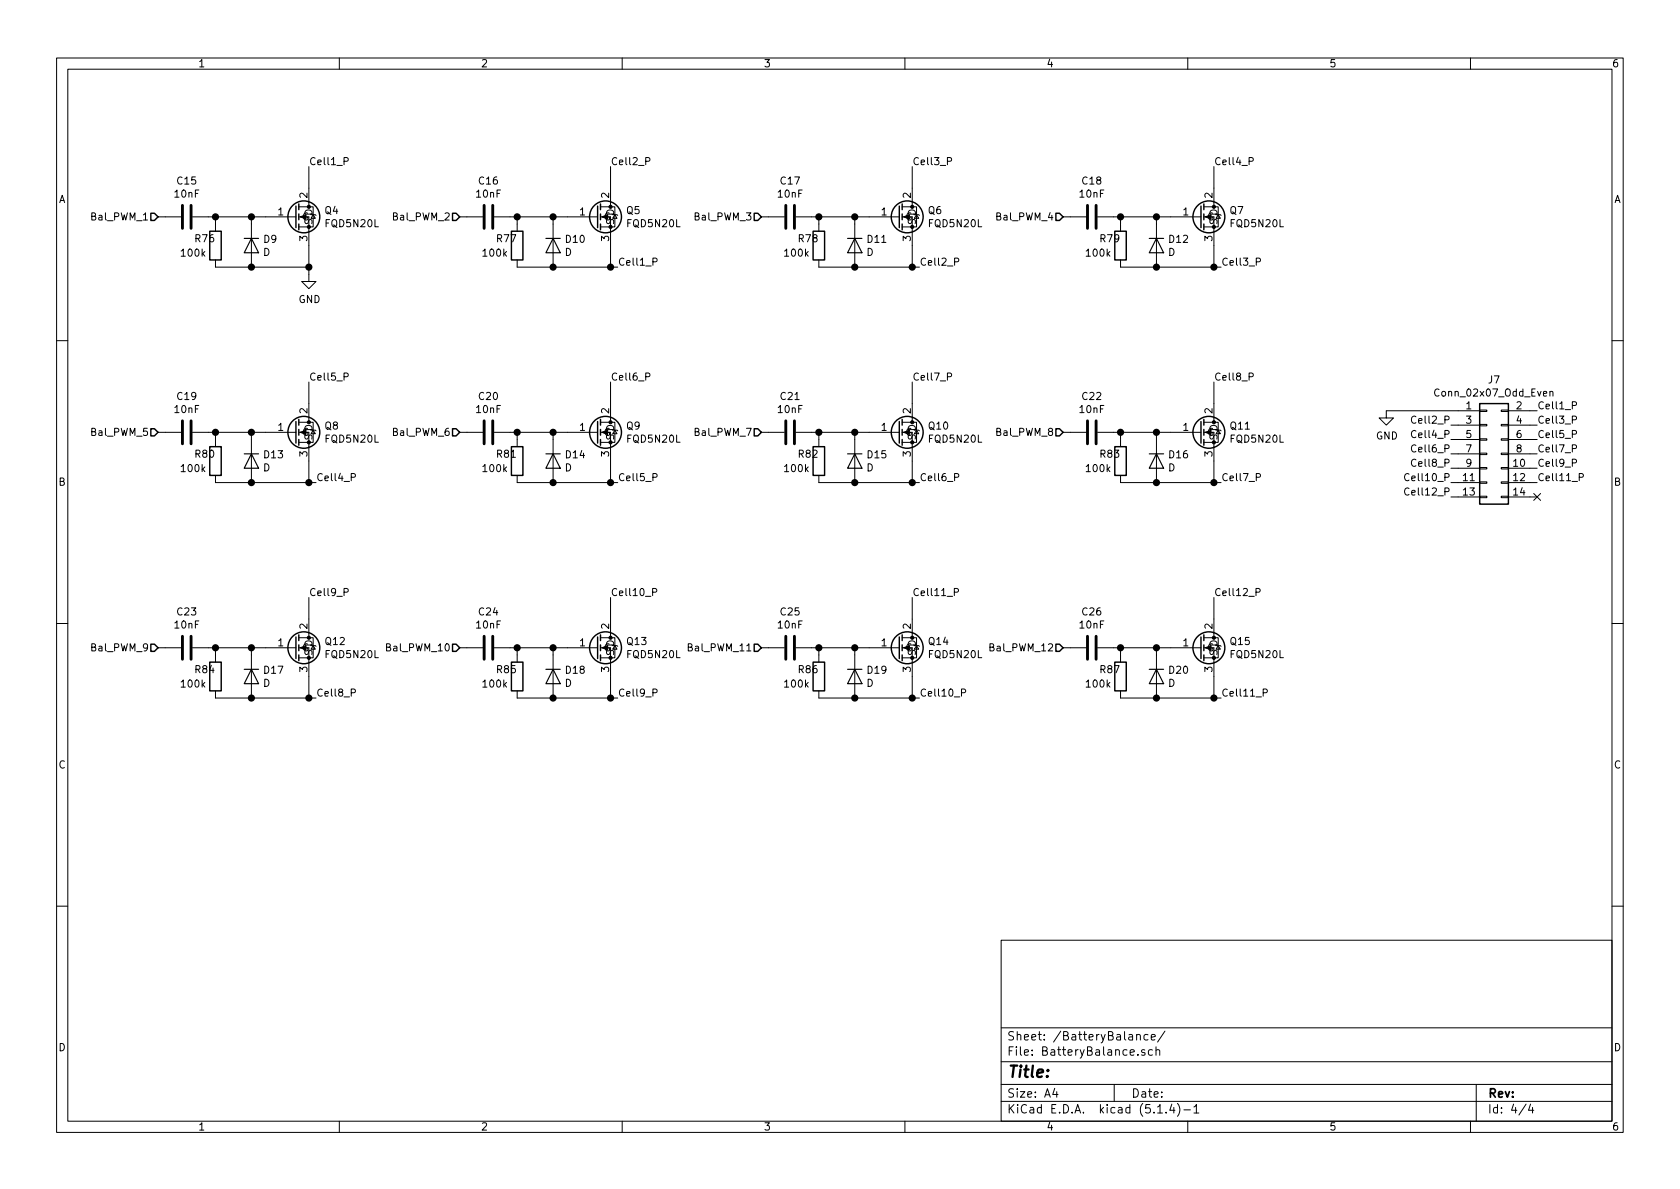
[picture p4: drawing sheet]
EESchema Schematic File Version 4
LIBS:uBMS-2-cache
EELAYER 30 0
EELAYER END
$Descr A4 11693 8268
encoding utf-8
Sheet 4 4
Title ""
Date ""
Rev ""
Comp ""
Comment1 ""
Comment2 ""
Comment3 ""
Comment4 ""
$EndDescr
$Comp
L power:GND #PWR?
U 1 1
P 9650 2850
AR Path="/5F70A721/5F78CA1C" Ref="#PWR?"  Part="1" 
AR Path="/5F7870B7/5F78CA1C" Ref="#PWR086"  Part="1" 
F 0 "#PWR086" H 9650 2600 50  0001 C CNN
F 1 "GND" H 9655 2677 50  0000 C CNN
F 2 "" H 9650 2850 50  0001 C CNN
F 3 "" H 9650 2850 50  0001 C CNN
	1    9650 2850
	1    0    0    -1  
$EndComp
Text Label 10700 2850 0    50   ~ 0
Cell1_P
Text Label 10100 2950 2    50   ~ 0
Cell2_P
Text Label 10700 2950 0    50   ~ 0
Cell3_P
Text Label 10100 3050 2    50   ~ 0
Cell4_P
Text Label 10700 3050 0    50   ~ 0
Cell5_P
Text Label 10100 3150 2    50   ~ 0
Cell6_P
Wire Wire Line
	9650 2850 10150 2850
Text Label 10700 3150 0    50   ~ 0
Cell7_P
Text Label 10100 3250 2    50   ~ 0
Cell8_P
Text Label 10700 3250 0    50   ~ 0
Cell9_P
Text Label 10100 3350 2    50   ~ 0
Cell10_P
Text Label 10700 3350 0    50   ~ 0
Cell11_P
Text Label 10100 3450 2    50   ~ 0
Cell12_P
Wire Wire Line
	10100 2950 10150 2950
Wire Wire Line
	10100 3050 10150 3050
Wire Wire Line
	10100 3150 10150 3150
Wire Wire Line
	10100 3250 10150 3250
Wire Wire Line
	10100 3350 10150 3350
Wire Wire Line
	10100 3450 10150 3450
Wire Wire Line
	10700 3450 10650 3450
Wire Wire Line
	10700 3350 10650 3350
Wire Wire Line
	10700 3250 10650 3250
Wire Wire Line
	10700 3150 10650 3150
Wire Wire Line
	10700 3050 10650 3050
Wire Wire Line
	10700 2950 10650 2950
$Comp
L Device:C C15
U 1 1
P 1300 1500
F 0 "C15" V 1048 1500 50  0000 C CNN
F 1 "10nF" V 1139 1500 50  0000 C CNN
F 2 "Capacitor_SMD:C_1206_3216Metric" H 1338 1350 50  0001 C CNN
F 3 "~" H 1300 1500 50  0001 C CNN
	1    1300 1500
	0    1    1    0   
$EndComp
$Comp
L uBMS-Parts:FQD5N20L Q4
U 1 1
P 2150 1500
F 0 "Q4" H 2256 1546 50  0000 L CNN
F 1 "FQD5N20L" H 2256 1455 50  0000 L CNN
F 2 "Package_TO_SOT_SMD:TO-252-2" H 2850 1450 50  0001 C CNN
F 3 "https://www.mouser.com/datasheet/2/149/FQD5N20L-266424.pdf" H 2150 1500 50  0001 C CNN
	1    2150 1500
	1    0    0    -1  
$EndComp
$Comp
L Device:R R76
U 1 1
P 1500 1700
F 0 "R76" H 1350 1750 50  0000 L CNN
F 1 "100k" H 1250 1650 50  0000 L CNN
F 2 "Resistor_SMD:R_0603_1608Metric_Pad1.05x0.95mm_HandSolder" V 1430 1700 50  0001 C CNN
F 3 "~" H 1500 1700 50  0001 C CNN
	1    1500 1700
	1    0    0    -1  
$EndComp
$Comp
L Device:D D9
U 1 1
P 1750 1700
F 0 "D9" V 1704 1779 50  0000 L CNN
F 1 "D" V 1795 1779 50  0000 L CNN
F 2 "Diode_SMD:D_0603_1608Metric_Pad1.05x0.95mm_HandSolder" H 1750 1700 50  0001 C CNN
F 3 "~" H 1750 1700 50  0001 C CNN
	1    1750 1700
	0    1    1    0   
$EndComp
Wire Wire Line
	1450 1500 1500 1500
Wire Wire Line
	1750 1550 1750 1500
Connection ~ 1750 1500
Wire Wire Line
	1750 1500 1850 1500
Wire Wire Line
	1500 1550 1500 1500
Connection ~ 1500 1500
Wire Wire Line
	1500 1500 1750 1500
Wire Wire Line
	1500 1850 1750 1850
Wire Wire Line
	2150 1850 2150 1700
Connection ~ 1750 1850
Wire Wire Line
	1750 1850 2150 1850
Text Label 2150 1150 0    50   ~ 0
Cell1_P
Wire Wire Line
	2150 1300 2150 1150
$Comp
L power:GND #PWR?
U 1 1
P 2150 1900
AR Path="/5F70A721/5F793673" Ref="#PWR?"  Part="1" 
AR Path="/5F7870B7/5F793673" Ref="#PWR085"  Part="1" 
F 0 "#PWR085" H 2150 1650 50  0001 C CNN
F 1 "GND" H 2155 1727 50  0000 C CNN
F 2 "" H 2150 1900 50  0001 C CNN
F 3 "" H 2150 1900 50  0001 C CNN
	1    2150 1900
	1    0    0    -1  
$EndComp
Wire Wire Line
	2150 1900 2150 1850
Connection ~ 2150 1850
$Comp
L Device:C C16
U 1 1
P 3400 1500
F 0 "C16" V 3148 1500 50  0000 C CNN
F 1 "10nF" V 3239 1500 50  0000 C CNN
F 2 "Capacitor_SMD:C_1206_3216Metric" H 3438 1350 50  0001 C CNN
F 3 "~" H 3400 1500 50  0001 C CNN
	1    3400 1500
	0    1    1    0   
$EndComp
$Comp
L uBMS-Parts:FQD5N20L Q5
U 1 1
P 4250 1500
F 0 "Q5" H 4356 1546 50  0000 L CNN
F 1 "FQD5N20L" H 4356 1455 50  0000 L CNN
F 2 "Package_TO_SOT_SMD:TO-252-2" H 4950 1450 50  0001 C CNN
F 3 "https://www.mouser.com/datasheet/2/149/FQD5N20L-266424.pdf" H 4250 1500 50  0001 C CNN
	1    4250 1500
	1    0    0    -1  
$EndComp
$Comp
L Device:R R77
U 1 1
P 3600 1700
F 0 "R77" H 3450 1750 50  0000 L CNN
F 1 "100k" H 3350 1650 50  0000 L CNN
F 2 "Resistor_SMD:R_0603_1608Metric_Pad1.05x0.95mm_HandSolder" V 3530 1700 50  0001 C CNN
F 3 "~" H 3600 1700 50  0001 C CNN
	1    3600 1700
	1    0    0    -1  
$EndComp
$Comp
L Device:D D10
U 1 1
P 3850 1700
F 0 "D10" V 3804 1779 50  0000 L CNN
F 1 "D" V 3895 1779 50  0000 L CNN
F 2 "Diode_SMD:D_0603_1608Metric_Pad1.05x0.95mm_HandSolder" H 3850 1700 50  0001 C CNN
F 3 "~" H 3850 1700 50  0001 C CNN
	1    3850 1700
	0    1    1    0   
$EndComp
Wire Wire Line
	3550 1500 3600 1500
Wire Wire Line
	3850 1550 3850 1500
Connection ~ 3850 1500
Wire Wire Line
	3850 1500 3950 1500
Wire Wire Line
	3600 1550 3600 1500
Connection ~ 3600 1500
Wire Wire Line
	3600 1500 3850 1500
Wire Wire Line
	3600 1850 3850 1850
Wire Wire Line
	4250 1850 4250 1700
Connection ~ 3850 1850
Wire Wire Line
	3850 1850 4250 1850
Text Label 4250 1150 0    50   ~ 0
Cell2_P
Wire Wire Line
	4250 1300 4250 1150
$Comp
L Device:C C17
U 1 1
P 5500 1500
F 0 "C17" V 5248 1500 50  0000 C CNN
F 1 "10nF" V 5339 1500 50  0000 C CNN
F 2 "Capacitor_SMD:C_1206_3216Metric" H 5538 1350 50  0001 C CNN
F 3 "~" H 5500 1500 50  0001 C CNN
	1    5500 1500
	0    1    1    0   
$EndComp
$Comp
L uBMS-Parts:FQD5N20L Q6
U 1 1
P 6350 1500
F 0 "Q6" H 6456 1546 50  0000 L CNN
F 1 "FQD5N20L" H 6456 1455 50  0000 L CNN
F 2 "Package_TO_SOT_SMD:TO-252-2" H 7050 1450 50  0001 C CNN
F 3 "https://www.mouser.com/datasheet/2/149/FQD5N20L-266424.pdf" H 6350 1500 50  0001 C CNN
	1    6350 1500
	1    0    0    -1  
$EndComp
$Comp
L Device:R R78
U 1 1
P 5700 1700
F 0 "R78" H 5550 1750 50  0000 L CNN
F 1 "100k" H 5450 1650 50  0000 L CNN
F 2 "Resistor_SMD:R_0603_1608Metric_Pad1.05x0.95mm_HandSolder" V 5630 1700 50  0001 C CNN
F 3 "~" H 5700 1700 50  0001 C CNN
	1    5700 1700
	1    0    0    -1  
$EndComp
$Comp
L Device:D D11
U 1 1
P 5950 1700
F 0 "D11" V 5904 1779 50  0000 L CNN
F 1 "D" V 5995 1779 50  0000 L CNN
F 2 "Diode_SMD:D_0603_1608Metric_Pad1.05x0.95mm_HandSolder" H 5950 1700 50  0001 C CNN
F 3 "~" H 5950 1700 50  0001 C CNN
	1    5950 1700
	0    1    1    0   
$EndComp
Wire Wire Line
	5650 1500 5700 1500
Wire Wire Line
	5950 1550 5950 1500
Connection ~ 5950 1500
Wire Wire Line
	5950 1500 6050 1500
Wire Wire Line
	5700 1550 5700 1500
Connection ~ 5700 1500
Wire Wire Line
	5700 1500 5950 1500
Wire Wire Line
	5700 1850 5950 1850
Wire Wire Line
	6350 1850 6350 1700
Connection ~ 5950 1850
Wire Wire Line
	5950 1850 6350 1850
Text Label 6350 1150 0    50   ~ 0
Cell3_P
Wire Wire Line
	6350 1300 6350 1150
$Comp
L Device:C C18
U 1 1
P 7600 1500
F 0 "C18" V 7348 1500 50  0000 C CNN
F 1 "10nF" V 7439 1500 50  0000 C CNN
F 2 "Capacitor_SMD:C_1206_3216Metric" H 7638 1350 50  0001 C CNN
F 3 "~" H 7600 1500 50  0001 C CNN
	1    7600 1500
	0    1    1    0   
$EndComp
$Comp
L uBMS-Parts:FQD5N20L Q7
U 1 1
P 8450 1500
F 0 "Q7" H 8556 1546 50  0000 L CNN
F 1 "FQD5N20L" H 8556 1455 50  0000 L CNN
F 2 "Package_TO_SOT_SMD:TO-252-2" H 9150 1450 50  0001 C CNN
F 3 "https://www.mouser.com/datasheet/2/149/FQD5N20L-266424.pdf" H 8450 1500 50  0001 C CNN
	1    8450 1500
	1    0    0    -1  
$EndComp
$Comp
L Device:R R79
U 1 1
P 7800 1700
F 0 "R79" H 7650 1750 50  0000 L CNN
F 1 "100k" H 7550 1650 50  0000 L CNN
F 2 "Resistor_SMD:R_0603_1608Metric_Pad1.05x0.95mm_HandSolder" V 7730 1700 50  0001 C CNN
F 3 "~" H 7800 1700 50  0001 C CNN
	1    7800 1700
	1    0    0    -1  
$EndComp
$Comp
L Device:D D12
U 1 1
P 8050 1700
F 0 "D12" V 8004 1779 50  0000 L CNN
F 1 "D" V 8095 1779 50  0000 L CNN
F 2 "Diode_SMD:D_0603_1608Metric_Pad1.05x0.95mm_HandSolder" H 8050 1700 50  0001 C CNN
F 3 "~" H 8050 1700 50  0001 C CNN
	1    8050 1700
	0    1    1    0   
$EndComp
Wire Wire Line
	7750 1500 7800 1500
Wire Wire Line
	8050 1550 8050 1500
Connection ~ 8050 1500
Wire Wire Line
	8050 1500 8150 1500
Wire Wire Line
	7800 1550 7800 1500
Connection ~ 7800 1500
Wire Wire Line
	7800 1500 8050 1500
Wire Wire Line
	7800 1850 8050 1850
Wire Wire Line
	8450 1850 8450 1700
Connection ~ 8050 1850
Wire Wire Line
	8050 1850 8450 1850
Text Label 8450 1150 0    50   ~ 0
Cell4_P
Wire Wire Line
	8450 1300 8450 1150
$Comp
L Device:C C19
U 1 1
P 1300 3000
F 0 "C19" V 1048 3000 50  0000 C CNN
F 1 "10nF" V 1139 3000 50  0000 C CNN
F 2 "Capacitor_SMD:C_1206_3216Metric" H 1338 2850 50  0001 C CNN
F 3 "~" H 1300 3000 50  0001 C CNN
	1    1300 3000
	0    1    1    0   
$EndComp
$Comp
L uBMS-Parts:FQD5N20L Q8
U 1 1
P 2150 3000
F 0 "Q8" H 2256 3046 50  0000 L CNN
F 1 "FQD5N20L" H 2256 2955 50  0000 L CNN
F 2 "Package_TO_SOT_SMD:TO-252-2" H 2850 2950 50  0001 C CNN
F 3 "https://www.mouser.com/datasheet/2/149/FQD5N20L-266424.pdf" H 2150 3000 50  0001 C CNN
	1    2150 3000
	1    0    0    -1  
$EndComp
$Comp
L Device:R R80
U 1 1
P 1500 3200
F 0 "R80" H 1350 3250 50  0000 L CNN
F 1 "100k" H 1250 3150 50  0000 L CNN
F 2 "Resistor_SMD:R_0603_1608Metric_Pad1.05x0.95mm_HandSolder" V 1430 3200 50  0001 C CNN
F 3 "~" H 1500 3200 50  0001 C CNN
	1    1500 3200
	1    0    0    -1  
$EndComp
$Comp
L Device:D D13
U 1 1
P 1750 3200
F 0 "D13" V 1704 3279 50  0000 L CNN
F 1 "D" V 1795 3279 50  0000 L CNN
F 2 "Diode_SMD:D_0603_1608Metric_Pad1.05x0.95mm_HandSolder" H 1750 3200 50  0001 C CNN
F 3 "~" H 1750 3200 50  0001 C CNN
	1    1750 3200
	0    1    1    0   
$EndComp
Wire Wire Line
	1450 3000 1500 3000
Wire Wire Line
	1750 3050 1750 3000
Connection ~ 1750 3000
Wire Wire Line
	1750 3000 1850 3000
Wire Wire Line
	1500 3050 1500 3000
Connection ~ 1500 3000
Wire Wire Line
	1500 3000 1750 3000
Wire Wire Line
	1500 3350 1750 3350
Wire Wire Line
	2150 3350 2150 3200
Connection ~ 1750 3350
Wire Wire Line
	1750 3350 2150 3350
Text Label 2150 2650 0    50   ~ 0
Cell5_P
Wire Wire Line
	2150 2800 2150 2650
$Comp
L Device:C C20
U 1 1
P 3400 3000
F 0 "C20" V 3148 3000 50  0000 C CNN
F 1 "10nF" V 3239 3000 50  0000 C CNN
F 2 "Capacitor_SMD:C_1206_3216Metric" H 3438 2850 50  0001 C CNN
F 3 "~" H 3400 3000 50  0001 C CNN
	1    3400 3000
	0    1    1    0   
$EndComp
$Comp
L uBMS-Parts:FQD5N20L Q9
U 1 1
P 4250 3000
F 0 "Q9" H 4356 3046 50  0000 L CNN
F 1 "FQD5N20L" H 4356 2955 50  0000 L CNN
F 2 "Package_TO_SOT_SMD:TO-252-2" H 4950 2950 50  0001 C CNN
F 3 "https://www.mouser.com/datasheet/2/149/FQD5N20L-266424.pdf" H 4250 3000 50  0001 C CNN
	1    4250 3000
	1    0    0    -1  
$EndComp
$Comp
L Device:R R81
U 1 1
P 3600 3200
F 0 "R81" H 3450 3250 50  0000 L CNN
F 1 "100k" H 3350 3150 50  0000 L CNN
F 2 "Resistor_SMD:R_0603_1608Metric_Pad1.05x0.95mm_HandSolder" V 3530 3200 50  0001 C CNN
F 3 "~" H 3600 3200 50  0001 C CNN
	1    3600 3200
	1    0    0    -1  
$EndComp
$Comp
L Device:D D14
U 1 1
P 3850 3200
F 0 "D14" V 3804 3279 50  0000 L CNN
F 1 "D" V 3895 3279 50  0000 L CNN
F 2 "Diode_SMD:D_0603_1608Metric_Pad1.05x0.95mm_HandSolder" H 3850 3200 50  0001 C CNN
F 3 "~" H 3850 3200 50  0001 C CNN
	1    3850 3200
	0    1    1    0   
$EndComp
Wire Wire Line
	3550 3000 3600 3000
Wire Wire Line
	3850 3050 3850 3000
Connection ~ 3850 3000
Wire Wire Line
	3850 3000 3950 3000
Wire Wire Line
	3600 3050 3600 3000
Connection ~ 3600 3000
Wire Wire Line
	3600 3000 3850 3000
Wire Wire Line
	3600 3350 3850 3350
Wire Wire Line
	4250 3350 4250 3200
Connection ~ 3850 3350
Wire Wire Line
	3850 3350 4250 3350
Text Label 4250 2650 0    50   ~ 0
Cell6_P
Wire Wire Line
	4250 2800 4250 2650
$Comp
L Device:C C21
U 1 1
P 5500 3000
F 0 "C21" V 5248 3000 50  0000 C CNN
F 1 "10nF" V 5339 3000 50  0000 C CNN
F 2 "Capacitor_SMD:C_1206_3216Metric" H 5538 2850 50  0001 C CNN
F 3 "~" H 5500 3000 50  0001 C CNN
	1    5500 3000
	0    1    1    0   
$EndComp
$Comp
L uBMS-Parts:FQD5N20L Q10
U 1 1
P 6350 3000
F 0 "Q10" H 6456 3046 50  0000 L CNN
F 1 "FQD5N20L" H 6456 2955 50  0000 L CNN
F 2 "Package_TO_SOT_SMD:TO-252-2" H 7050 2950 50  0001 C CNN
F 3 "https://www.mouser.com/datasheet/2/149/FQD5N20L-266424.pdf" H 6350 3000 50  0001 C CNN
	1    6350 3000
	1    0    0    -1  
$EndComp
$Comp
L Device:R R82
U 1 1
P 5700 3200
F 0 "R82" H 5550 3250 50  0000 L CNN
F 1 "100k" H 5450 3150 50  0000 L CNN
F 2 "Resistor_SMD:R_0603_1608Metric_Pad1.05x0.95mm_HandSolder" V 5630 3200 50  0001 C CNN
F 3 "~" H 5700 3200 50  0001 C CNN
	1    5700 3200
	1    0    0    -1  
$EndComp
$Comp
L Device:D D15
U 1 1
P 5950 3200
F 0 "D15" V 5904 3279 50  0000 L CNN
F 1 "D" V 5995 3279 50  0000 L CNN
F 2 "Diode_SMD:D_0603_1608Metric_Pad1.05x0.95mm_HandSolder" H 5950 3200 50  0001 C CNN
F 3 "~" H 5950 3200 50  0001 C CNN
	1    5950 3200
	0    1    1    0   
$EndComp
Wire Wire Line
	5650 3000 5700 3000
Wire Wire Line
	5950 3050 5950 3000
Connection ~ 5950 3000
Wire Wire Line
	5950 3000 6050 3000
Wire Wire Line
	5700 3050 5700 3000
Connection ~ 5700 3000
Wire Wire Line
	5700 3000 5950 3000
Wire Wire Line
	5700 3350 5950 3350
Wire Wire Line
	6350 3350 6350 3200
Connection ~ 5950 3350
Wire Wire Line
	5950 3350 6350 3350
Text Label 6350 2650 0    50   ~ 0
Cell7_P
Wire Wire Line
	6350 2800 6350 2650
$Comp
L Device:C C22
U 1 1
P 7600 3000
F 0 "C22" V 7348 3000 50  0000 C CNN
F 1 "10nF" V 7439 3000 50  0000 C CNN
F 2 "Capacitor_SMD:C_1206_3216Metric" H 7638 2850 50  0001 C CNN
F 3 "~" H 7600 3000 50  0001 C CNN
	1    7600 3000
	0    1    1    0   
$EndComp
$Comp
L uBMS-Parts:FQD5N20L Q11
U 1 1
P 8450 3000
F 0 "Q11" H 8556 3046 50  0000 L CNN
F 1 "FQD5N20L" H 8556 2955 50  0000 L CNN
F 2 "Package_TO_SOT_SMD:TO-252-2" H 9150 2950 50  0001 C CNN
F 3 "https://www.mouser.com/datasheet/2/149/FQD5N20L-266424.pdf" H 8450 3000 50  0001 C CNN
	1    8450 3000
	1    0    0    -1  
$EndComp
$Comp
L Device:R R83
U 1 1
P 7800 3200
F 0 "R83" H 7650 3250 50  0000 L CNN
F 1 "100k" H 7550 3150 50  0000 L CNN
F 2 "Resistor_SMD:R_0603_1608Metric_Pad1.05x0.95mm_HandSolder" V 7730 3200 50  0001 C CNN
F 3 "~" H 7800 3200 50  0001 C CNN
	1    7800 3200
	1    0    0    -1  
$EndComp
$Comp
L Device:D D16
U 1 1
P 8050 3200
F 0 "D16" V 8004 3279 50  0000 L CNN
F 1 "D" V 8095 3279 50  0000 L CNN
F 2 "Diode_SMD:D_0603_1608Metric_Pad1.05x0.95mm_HandSolder" H 8050 3200 50  0001 C CNN
F 3 "~" H 8050 3200 50  0001 C CNN
	1    8050 3200
	0    1    1    0   
$EndComp
Wire Wire Line
	7750 3000 7800 3000
Wire Wire Line
	8050 3050 8050 3000
Connection ~ 8050 3000
Wire Wire Line
	8050 3000 8150 3000
Wire Wire Line
	7800 3050 7800 3000
Connection ~ 7800 3000
Wire Wire Line
	7800 3000 8050 3000
Wire Wire Line
	7800 3350 8050 3350
Wire Wire Line
	8450 3350 8450 3200
Connection ~ 8050 3350
Wire Wire Line
	8050 3350 8450 3350
Text Label 8450 2650 0    50   ~ 0
Cell8_P
Wire Wire Line
	8450 2800 8450 2650
$Comp
L Device:C C23
U 1 1
P 1300 4500
F 0 "C23" V 1048 4500 50  0000 C CNN
F 1 "10nF" V 1139 4500 50  0000 C CNN
F 2 "Capacitor_SMD:C_1206_3216Metric" H 1338 4350 50  0001 C CNN
F 3 "~" H 1300 4500 50  0001 C CNN
	1    1300 4500
	0    1    1    0   
$EndComp
$Comp
L uBMS-Parts:FQD5N20L Q12
U 1 1
P 2150 4500
F 0 "Q12" H 2256 4546 50  0000 L CNN
F 1 "FQD5N20L" H 2256 4455 50  0000 L CNN
F 2 "Package_TO_SOT_SMD:TO-252-2" H 2850 4450 50  0001 C CNN
F 3 "https://www.mouser.com/datasheet/2/149/FQD5N20L-266424.pdf" H 2150 4500 50  0001 C CNN
	1    2150 4500
	1    0    0    -1  
$EndComp
$Comp
L Device:R R84
U 1 1
P 1500 4700
F 0 "R84" H 1350 4750 50  0000 L CNN
F 1 "100k" H 1250 4650 50  0000 L CNN
F 2 "Resistor_SMD:R_0603_1608Metric_Pad1.05x0.95mm_HandSolder" V 1430 4700 50  0001 C CNN
F 3 "~" H 1500 4700 50  0001 C CNN
	1    1500 4700
	1    0    0    -1  
$EndComp
$Comp
L Device:D D17
U 1 1
P 1750 4700
F 0 "D17" V 1704 4779 50  0000 L CNN
F 1 "D" V 1795 4779 50  0000 L CNN
F 2 "Diode_SMD:D_0603_1608Metric_Pad1.05x0.95mm_HandSolder" H 1750 4700 50  0001 C CNN
F 3 "~" H 1750 4700 50  0001 C CNN
	1    1750 4700
	0    1    1    0   
$EndComp
Wire Wire Line
	1450 4500 1500 4500
Wire Wire Line
	1750 4550 1750 4500
Connection ~ 1750 4500
Wire Wire Line
	1750 4500 1850 4500
Wire Wire Line
	1500 4550 1500 4500
Connection ~ 1500 4500
Wire Wire Line
	1500 4500 1750 4500
Wire Wire Line
	1500 4850 1750 4850
Wire Wire Line
	2150 4850 2150 4700
Connection ~ 1750 4850
Wire Wire Line
	1750 4850 2150 4850
Text Label 2150 4150 0    50   ~ 0
Cell9_P
Wire Wire Line
	2150 4300 2150 4150
$Comp
L Device:C C24
U 1 1
P 3400 4500
F 0 "C24" V 3148 4500 50  0000 C CNN
F 1 "10nF" V 3239 4500 50  0000 C CNN
F 2 "Capacitor_SMD:C_1206_3216Metric" H 3438 4350 50  0001 C CNN
F 3 "~" H 3400 4500 50  0001 C CNN
	1    3400 4500
	0    1    1    0   
$EndComp
$Comp
L uBMS-Parts:FQD5N20L Q13
U 1 1
P 4250 4500
F 0 "Q13" H 4356 4546 50  0000 L CNN
F 1 "FQD5N20L" H 4356 4455 50  0000 L CNN
F 2 "Package_TO_SOT_SMD:TO-252-2" H 4950 4450 50  0001 C CNN
F 3 "https://www.mouser.com/datasheet/2/149/FQD5N20L-266424.pdf" H 4250 4500 50  0001 C CNN
	1    4250 4500
	1    0    0    -1  
$EndComp
$Comp
L Device:R R85
U 1 1
P 3600 4700
F 0 "R85" H 3450 4750 50  0000 L CNN
F 1 "100k" H 3350 4650 50  0000 L CNN
F 2 "Resistor_SMD:R_0603_1608Metric_Pad1.05x0.95mm_HandSolder" V 3530 4700 50  0001 C CNN
F 3 "~" H 3600 4700 50  0001 C CNN
	1    3600 4700
	1    0    0    -1  
$EndComp
$Comp
L Device:D D18
U 1 1
P 3850 4700
F 0 "D18" V 3804 4779 50  0000 L CNN
F 1 "D" V 3895 4779 50  0000 L CNN
F 2 "Diode_SMD:D_0603_1608Metric_Pad1.05x0.95mm_HandSolder" H 3850 4700 50  0001 C CNN
F 3 "~" H 3850 4700 50  0001 C CNN
	1    3850 4700
	0    1    1    0   
$EndComp
Wire Wire Line
	3550 4500 3600 4500
Wire Wire Line
	3850 4550 3850 4500
Connection ~ 3850 4500
Wire Wire Line
	3850 4500 3950 4500
Wire Wire Line
	3600 4550 3600 4500
Connection ~ 3600 4500
Wire Wire Line
	3600 4500 3850 4500
Wire Wire Line
	3600 4850 3850 4850
Wire Wire Line
	4250 4850 4250 4700
Connection ~ 3850 4850
Wire Wire Line
	3850 4850 4250 4850
Text Label 4250 4150 0    50   ~ 0
Cell10_P
Wire Wire Line
	4250 4300 4250 4150
$Comp
L Device:C C25
U 1 1
P 5500 4500
F 0 "C25" V 5248 4500 50  0000 C CNN
F 1 "10nF" V 5339 4500 50  0000 C CNN
F 2 "Capacitor_SMD:C_1206_3216Metric" H 5538 4350 50  0001 C CNN
F 3 "~" H 5500 4500 50  0001 C CNN
	1    5500 4500
	0    1    1    0   
$EndComp
$Comp
L uBMS-Parts:FQD5N20L Q14
U 1 1
P 6350 4500
F 0 "Q14" H 6456 4546 50  0000 L CNN
F 1 "FQD5N20L" H 6456 4455 50  0000 L CNN
F 2 "Package_TO_SOT_SMD:TO-252-2" H 7050 4450 50  0001 C CNN
F 3 "https://www.mouser.com/datasheet/2/149/FQD5N20L-266424.pdf" H 6350 4500 50  0001 C CNN
	1    6350 4500
	1    0    0    -1  
$EndComp
$Comp
L Device:R R86
U 1 1
P 5700 4700
F 0 "R86" H 5550 4750 50  0000 L CNN
F 1 "100k" H 5450 4650 50  0000 L CNN
F 2 "Resistor_SMD:R_0603_1608Metric_Pad1.05x0.95mm_HandSolder" V 5630 4700 50  0001 C CNN
F 3 "~" H 5700 4700 50  0001 C CNN
	1    5700 4700
	1    0    0    -1  
$EndComp
$Comp
L Device:D D19
U 1 1
P 5950 4700
F 0 "D19" V 5904 4779 50  0000 L CNN
F 1 "D" V 5995 4779 50  0000 L CNN
F 2 "Diode_SMD:D_0603_1608Metric_Pad1.05x0.95mm_HandSolder" H 5950 4700 50  0001 C CNN
F 3 "~" H 5950 4700 50  0001 C CNN
	1    5950 4700
	0    1    1    0   
$EndComp
Wire Wire Line
	5650 4500 5700 4500
Wire Wire Line
	5950 4550 5950 4500
Connection ~ 5950 4500
Wire Wire Line
	5950 4500 6050 4500
Wire Wire Line
	5700 4550 5700 4500
Connection ~ 5700 4500
Wire Wire Line
	5700 4500 5950 4500
Wire Wire Line
	5700 4850 5950 4850
Wire Wire Line
	6350 4850 6350 4700
Connection ~ 5950 4850
Wire Wire Line
	5950 4850 6350 4850
Text Label 6350 4150 0    50   ~ 0
Cell11_P
Wire Wire Line
	6350 4300 6350 4150
$Comp
L Device:C C26
U 1 1
P 7600 4500
F 0 "C26" V 7348 4500 50  0000 C CNN
F 1 "10nF" V 7439 4500 50  0000 C CNN
F 2 "Capacitor_SMD:C_1206_3216Metric" H 7638 4350 50  0001 C CNN
F 3 "~" H 7600 4500 50  0001 C CNN
	1    7600 4500
	0    1    1    0   
$EndComp
$Comp
L uBMS-Parts:FQD5N20L Q15
U 1 1
P 8450 4500
F 0 "Q15" H 8556 4546 50  0000 L CNN
F 1 "FQD5N20L" H 8556 4455 50  0000 L CNN
F 2 "Package_TO_SOT_SMD:TO-252-2" H 9150 4450 50  0001 C CNN
F 3 "https://www.mouser.com/datasheet/2/149/FQD5N20L-266424.pdf" H 8450 4500 50  0001 C CNN
	1    8450 4500
	1    0    0    -1  
$EndComp
$Comp
L Device:R R87
U 1 1
P 7800 4700
F 0 "R87" H 7650 4750 50  0000 L CNN
F 1 "100k" H 7550 4650 50  0000 L CNN
F 2 "Resistor_SMD:R_0603_1608Metric_Pad1.05x0.95mm_HandSolder" V 7730 4700 50  0001 C CNN
F 3 "~" H 7800 4700 50  0001 C CNN
	1    7800 4700
	1    0    0    -1  
$EndComp
$Comp
L Device:D D20
U 1 1
P 8050 4700
F 0 "D20" V 8004 4779 50  0000 L CNN
F 1 "D" V 8095 4779 50  0000 L CNN
F 2 "Diode_SMD:D_0603_1608Metric_Pad1.05x0.95mm_HandSolder" H 8050 4700 50  0001 C CNN
F 3 "~" H 8050 4700 50  0001 C CNN
	1    8050 4700
	0    1    1    0   
$EndComp
Wire Wire Line
	7750 4500 7800 4500
Wire Wire Line
	8050 4550 8050 4500
Connection ~ 8050 4500
Wire Wire Line
	8050 4500 8150 4500
Wire Wire Line
	7800 4550 7800 4500
Connection ~ 7800 4500
Wire Wire Line
	7800 4500 8050 4500
Wire Wire Line
	7800 4850 8050 4850
Wire Wire Line
	8450 4850 8450 4700
Connection ~ 8050 4850
Wire Wire Line
	8050 4850 8450 4850
Text Label 8450 4150 0    50   ~ 0
Cell12_P
Wire Wire Line
	8450 4300 8450 4150
Text HLabel 1100 1500 0    50   Input ~ 0
Bal_PWM_1
Wire Wire Line
	1100 1500 1150 1500
Text HLabel 3200 1500 0    50   Input ~ 0
Bal_PWM_2
Text HLabel 5300 1500 0    50   Input ~ 0
Bal_PWM_3
Text HLabel 7400 1500 0    50   Input ~ 0
Bal_PWM_4
Text HLabel 1100 3000 0    50   Input ~ 0
Bal_PWM_5
Text HLabel 3200 3000 0    50   Input ~ 0
Bal_PWM_6
Text HLabel 5300 3000 0    50   Input ~ 0
Bal_PWM_7
Text HLabel 7400 3000 0    50   Input ~ 0
Bal_PWM_8
Text HLabel 1100 4500 0    50   Input ~ 0
Bal_PWM_9
Text HLabel 3200 4500 0    50   Input ~ 0
Bal_PWM_10
Text HLabel 5300 4500 0    50   Input ~ 0
Bal_PWM_11
Text HLabel 7400 4500 0    50   Input ~ 0
Bal_PWM_12
Wire Wire Line
	3200 1500 3250 1500
Wire Wire Line
	5300 1500 5350 1500
Wire Wire Line
	7400 1500 7450 1500
Wire Wire Line
	1100 3000 1150 3000
Wire Wire Line
	3200 3000 3250 3000
Wire Wire Line
	5300 3000 5350 3000
Wire Wire Line
	7400 3000 7450 3000
Wire Wire Line
	1100 4500 1150 4500
Wire Wire Line
	3200 4500 3250 4500
Wire Wire Line
	5300 4500 5350 4500
Wire Wire Line
	7400 4500 7450 4500
Text Label 4300 1850 0    50   ~ 0
Cell1_P
Text Label 6400 1850 0    50   ~ 0
Cell2_P
Text Label 8500 1850 0    50   ~ 0
Cell3_P
Text Label 2200 3350 0    50   ~ 0
Cell4_P
Text Label 4300 3350 0    50   ~ 0
Cell5_P
Text Label 6400 3350 0    50   ~ 0
Cell6_P
Text Label 8500 3350 0    50   ~ 0
Cell7_P
Text Label 2200 4850 0    50   ~ 0
Cell8_P
Text Label 4300 4850 0    50   ~ 0
Cell9_P
Text Label 6400 4850 0    50   ~ 0
Cell10_P
Text Label 8500 4850 0    50   ~ 0
Cell11_P
Wire Wire Line
	4300 1850 4250 1850
Connection ~ 4250 1850
Wire Wire Line
	6400 1850 6350 1850
Connection ~ 6350 1850
Wire Wire Line
	8500 1850 8450 1850
Connection ~ 8450 1850
Wire Wire Line
	2200 3350 2150 3350
Connection ~ 2150 3350
Wire Wire Line
	4300 3350 4250 3350
Connection ~ 4250 3350
Wire Wire Line
	6400 3350 6350 3350
Connection ~ 6350 3350
Wire Wire Line
	8500 3350 8450 3350
Connection ~ 8450 3350
Wire Wire Line
	2200 4850 2150 4850
Connection ~ 2150 4850
Wire Wire Line
	4300 4850 4250 4850
Connection ~ 4250 4850
Wire Wire Line
	6400 4850 6350 4850
Connection ~ 6350 4850
Wire Wire Line
	8500 4850 8450 4850
Connection ~ 8450 4850
$Comp
L Connector_Generic:Conn_02x07_Odd_Even J7
U 1 1
P 10350 3150
F 0 "J7" H 10400 3667 50  0000 C CNN
F 1 "Conn_02x07_Odd_Even" H 10400 3576 50  0000 C CNN
F 2 "uBMS-2:Molex_Milli_Grid_0878325623_TopBottom" H 10350 3150 50  0001 C CNN
F 3 "~" H 10350 3150 50  0001 C CNN
	1    10350 3150
	1    0    0    -1  
$EndComp
Wire Wire Line
	10700 2850 10650 2850
NoConn ~ 10700 3450
$EndSCHEMATC
